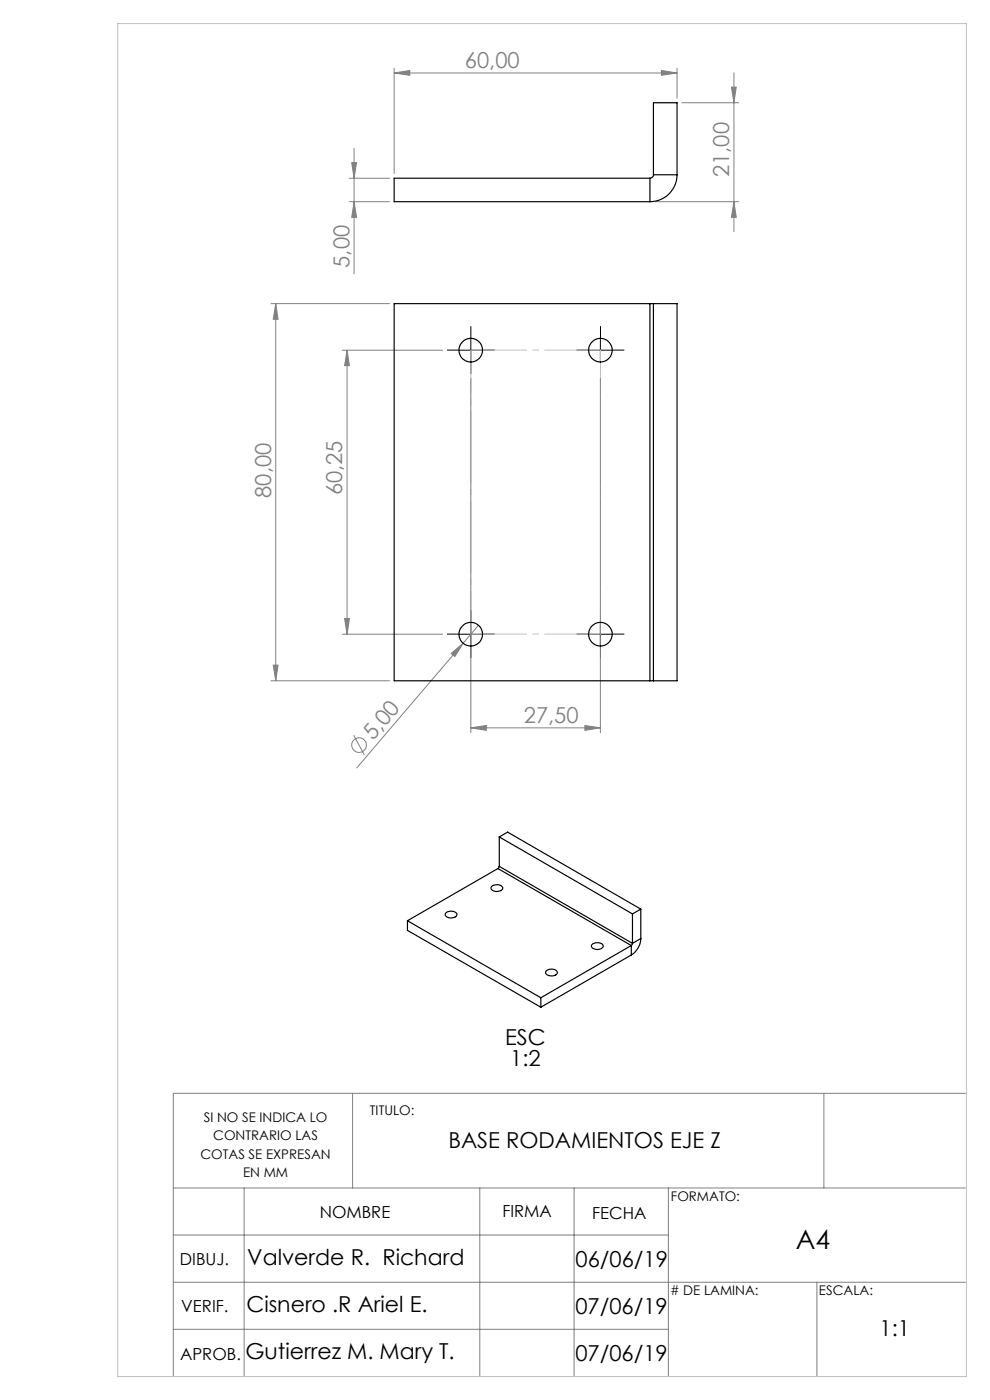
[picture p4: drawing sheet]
<svg xmlns="http://www.w3.org/2000/svg" width="210mm" height="297mm" viewBox="0 0 210 297" stroke-linecap="round" stroke-linejoin="round" font-family="sans-serif">
<g fill="none" stroke="#808080" stroke-width=".21">
<path d="M83.6 15.5l3.3-.5v1zM83.6 14.5v22.3M83.6 15.5h60M140.3 15l3.3 .5-3.3 .5zM143.6 14.5v6.3M155.2 18.5h1l-.5 3.3zM155.7 15.4v33.7M74.1 37.8h8.5M74.6 34.5h1l-.5 3.3zM75.1 31.5v26.6M144.6 21.8h12.1M74.1 42.8h8.5"/>
<path d="M75.1 42.8l.5 3.3h-1zM138.9 42.8h17.8M155.7 42.8l.5 3.3h-1zM57.5 64.4h25.1M58.5 64.4l.5 3.3h-1zM58.5 64.4v80M72.6 74.3h21.3M73.6 74.3l.5 3.3h-1zM73.6 74.3v60.2M99.9 80.3v75.1M127.4 80.3v75.1M72.6 134.5h21.3"/>
<path d="M73.1 131.2h1l-.5 3.3zM95.7 138.6l2.5-2.1-1.7 2.8zM98.2 136.5l-22.5 26.4M101.5 132.6l-3.3 3.9M57.5 144.4h25.1M58 141.1h1l-.5 3.3zM75 156l2.3 4.2M99.9 154.4l3.3-.5v1zM99.9 154.4h27.5M124.1 153.9l3.3 .5-3.3 .5zM74.8 231.9v20.1M174.8 231.9v20.1"/>
<path d="M204.8 231.9h-168v60.1M36.8 252h168M51.8 252v40M101.8 252v40M121.8 252v40M141.8 252v40M36.8 262h105M36.8 272h168M173.3 272v20M36.8 282h105"/>
<circle cx="76.2" cy="158.1" r="1.56"/>
</g>
<g fill="none" stroke="#000" stroke-width=".21" stroke-dasharray="15.2 1.3 1.3 1.3">
<path d="M97.4 74.3h-2.5M99.9 71.8v-2.5M99.9 76.8v2.5M102.4 74.3h2.5M124.9 74.3h-2.5M127.4 71.8v-2.5M127.4 76.8v2.5M129.9 74.3h2.5M97.4 134.5h-2.5M99.9 132v-2.5M99.9 137v2.5M102.4 134.5h2.5"/>
<path d="M124.9 134.5h-2.5M127.4 132v-2.5M127.4 137v2.5M129.9 134.5h2.5"/>
</g>
<path d="M97.4 74.3h5M99.9 71.8v5M124.8 74.3h5.1M127.4 71.8v5M97.4 134.5h5M99.9 132v5.1M124.8 134.5h5.1M127.4 132v5.1" fill="none" stroke="#000" stroke-width=".21"/>
<path d="M99.9 74.3v60.2M127.4 74.3v60.2" fill="none" stroke="#c0c0c0" stroke-width=".21" stroke-dasharray="15.2 1.3 1.3 1.3" stroke-dashoffset="6.1"/>
<path d="M127.4 74.3h-27.5M99.9 134.5h27.5" fill="none" stroke="#c0c0c0" stroke-width=".21" stroke-dasharray="15.2 1.3 1.3 1.3" stroke-dashoffset="3.4"/>
<path d="M25 5h180v287h-180z" fill="none" stroke="#c0c0c0" stroke-width=".21"/>
<g fill="#808080">
<path d="M95.7 138.6l2.5-2.1-1.7 2.8z"/>
<path d="M140.3 15l3.3 .5-3.3 .5zM83.6 15.5l3.3-.5v1z"/>
<path d="M99.9 154.4l3.3-.5v1zM124.1 153.9l3.3 .5-3.3 .5z"/>
<path d="M73.1 131.2h1l-.5 3.3zM73.6 74.3l.5 3.3h-1zM58 141.1h1l-.5 3.3zM58.5 64.4l.5 3.3h-1zM155.7 42.8l.5 3.3h-1zM155.2 18.5h1l-.5 3.3zM75.1 42.8l.5 3.3h-1zM74.6 34.5h1l-.5 3.3z"/>
</g>
<g fill="none" stroke="#000" stroke-width=".25">
<path d="M137.9 37.8v5M137.9 37.8h-54.3v5h54.3M138.6 37.1a.79 .79 0 0 1-.7 .7M138.6 37.1v-15.3h5v15.3M138.6 37.1h5M143.6 37.1a5.7 5.7 0 0 1-5.7 5.7M137.9 64.4h.7M137.9 64.4h-54.3v80h54.3M137.9 64.4v80M138.6 64.4h5v80h-5M138.6 64.4v80M137.9 144.4h.7"/>
<path d="M105.9 177.5l28.3 16.4M105.9 177.5v6.3M105.9 177.5l1.8-1 28.2 16.4M86.4 195.3v2.1l28.3 16.3M86.4 195.3l28.3 16.4M94.6 193.6h.1a1.51 1.51 0 0 1 2.2 .4 1.3 1.3 0 0 1-1.9 .6 .58 .58 0 0 1-.5-.3 .58 .58 0 0 1 .1-.7zM104.3 188a1.46 1.46 0 0 1 2.3 .5 1.48 1.48 0 0 1-2.5-.1zM105.6 184.3l-19.2 11M105.6 184.3l28.3 16.3M105.9 183.8l-.3 .5M105.9 183.8l28.3 16.3M134.2 193.9v6.2"/>
<path d="M135.9 199.1a4.2 4.2 0 0 1-2 3.5M135.9 192.9l-1.7 1M135.9 192.9v6.2M135.9 199.1l-1.7 1M114.7 211.7v2M115.9 205.9a1.58 1.58 0 0 1 2.3 .4 1.43 1.43 0 0 1-2.2 .5l-.3-.5zM125.5 200.4a1.58 1.58 0 0 1 2.5 .3 1.41 1.41 0 0 1-2.6 0zM133.9 202.6l-19.2 11.1M133.9 200.6l-19.2 11.1M133.9 200.6v2M134.2 200.1l-.3 .5"/>
<circle cx="99.9" cy="74.3" r="2.5"/>
<circle cx="127.3" cy="74.3" r="2.5"/>
<circle cx="99.9" cy="134.6" r="2.5"/>
<circle cx="127.3" cy="134.6" r="2.5"/>
</g>
<text font-size="5.6" x="168.8" y="264.9">A4</text>
<g font-size="4.7" fill="#808080">
<text x="98.6" y="14.4">60,00</text>
<text x="154.7" y="37.6" transform="rotate(-90 154.7 37.6)">21,00</text>
<text x="74.1" y="56.8" transform="rotate(-90 74.1 56.8)">5,00</text>
<text x="57.5" y="105.6" transform="rotate(-90 57.5 105.6)">80,00</text>
<text x="72.6" y="105.1" transform="rotate(-90 72.6 105.1)">60,25</text>
<text x="111.1" y="153.4">27,50</text>
<text x="79.2" y="157.2" transform="rotate(-50 79.2 157.2)">5,00</text>
</g>
<g font-size="4.7">
<text x="107.1" y="221.6">ESC</text>
<text x="108.2" y="226.1">1:2</text>
<text x="95.1" y="243.6">BASE RODAMIENTOS EJE Z</text>
<text x="52.4" y="268.4">Valverde R. Richard</text>
<text x="122.1" y="268.8">06/06/19</text>
<text x="52.3" y="278.4">Cisnero .R Ariel E.</text>
<text x="122.1" y="278.8">07/06/19</text>
<text x="186.6" y="283.4">1:1</text>
<text x="52.1" y="288.3">Gutierrez M. Mary T.</text>
<text x="122.1" y="288.8">07/06/19</text>
</g>
<g font-size="3.5">
<text x="67.8" y="258.4">NOMBRE</text>
<text x="106.6" y="258.3">FIRMA</text>
<text x="125.6" y="258.5">FECHA</text>
<text x="38.2" y="268.4">DIBUJ.</text>
<text x="38.5" y="278.4">VERIF.</text>
<text x="38.2" y="288.5">APROB.</text>
</g>
<g font-size="2.8">
<text x="43.2" y="238.1">SI NO SE INDICA LO</text>
<text x="78.5" y="236.5">TITULO:</text>
<text x="42.5" y="245.8">COTAS SE EXPRESAN</text>
<text x="45.2" y="241.9">CONTRARIO LAS</text>
<text x="51.6" y="249.6">EN MM</text>
<text x="142.3" y="254.8">FORMATO:</text>
<text x="142.1" y="274.7"># DE LAMINA:</text>
<text x="173.7" y="274.6">ESCALA:</text>
</g>
</svg>
